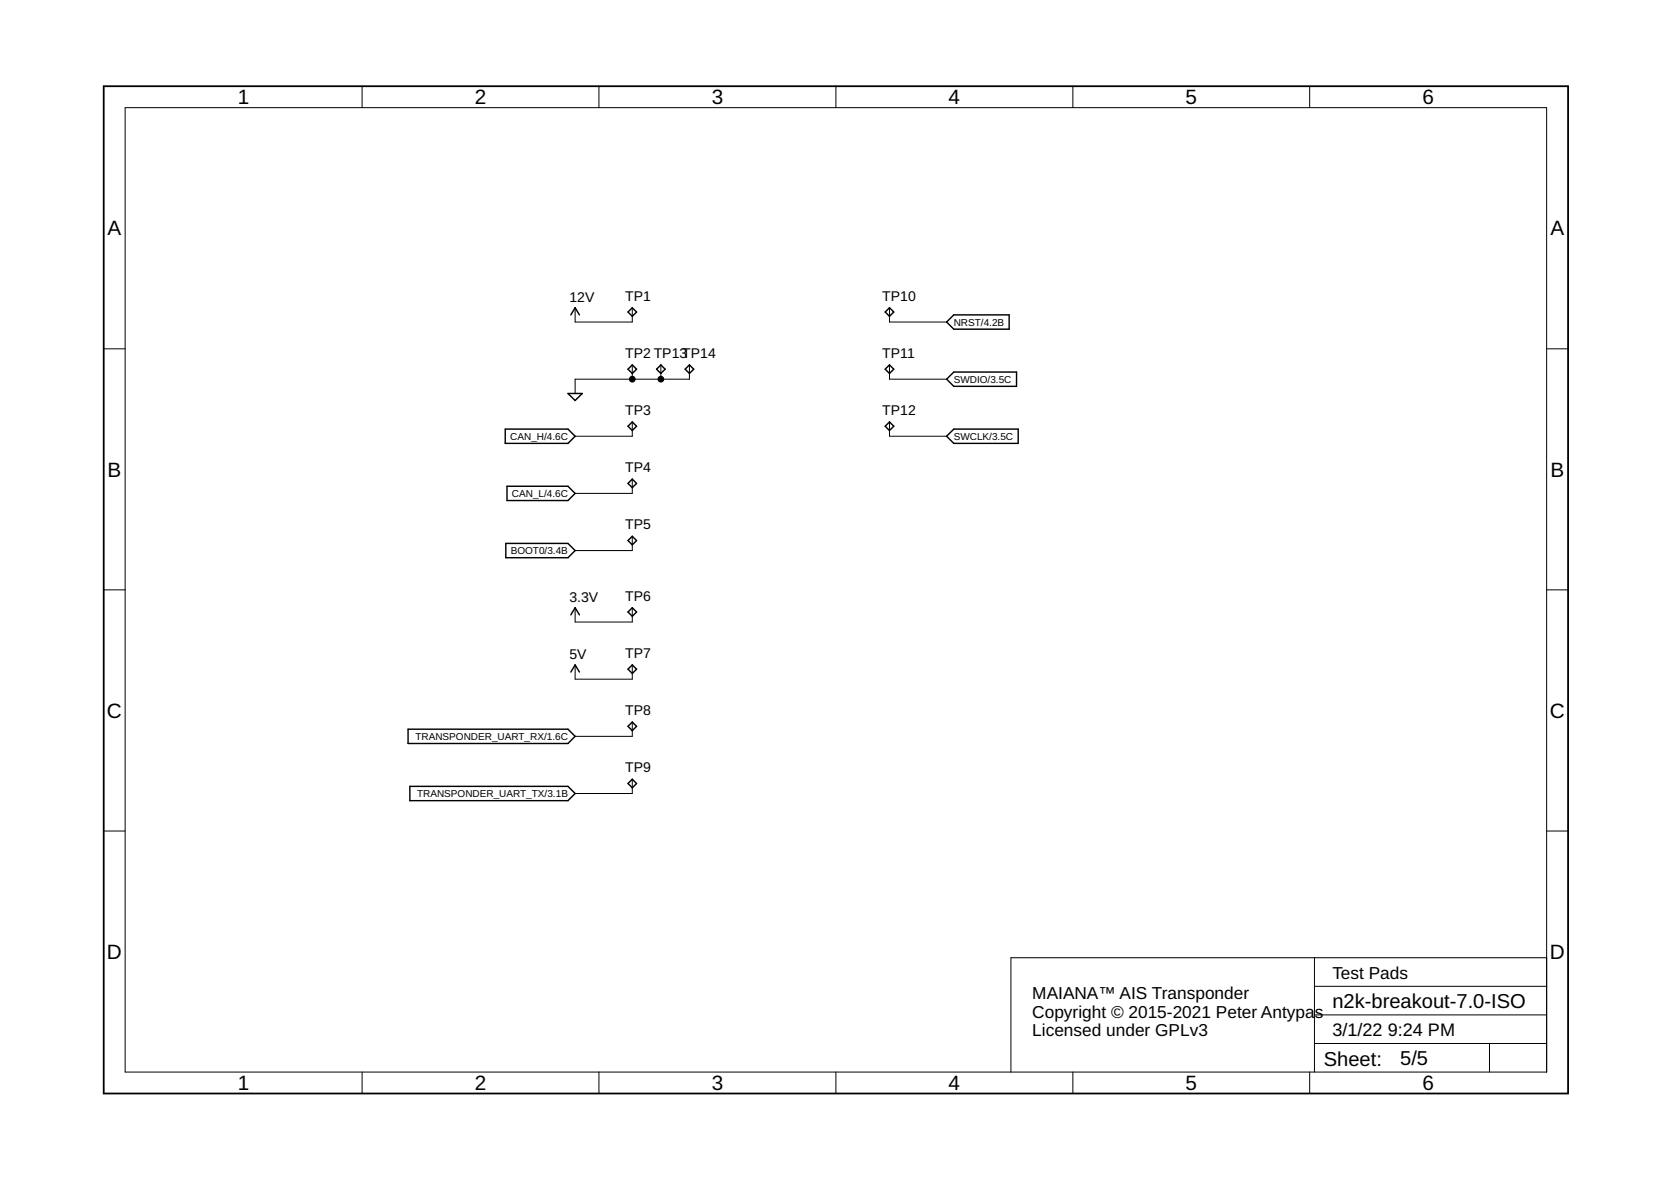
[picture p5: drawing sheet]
<svg xmlns="http://www.w3.org/2000/svg" width="297mm" height="210mm" viewBox="0 0 297 210" stroke-linecap="round" stroke-linejoin="round" font-family="sans-serif">
<g fill="none" stroke="#000" stroke-width=".25">
<path d="M101.5 56l.7-1.3 .8 1.3M111.6 55.5l.8-.8 .8 .8-.8 .7zM157.4 55.5l.7-.8 .8 .8-.8 .7zM168.3 57.2l1.2-1.2h9.9v2.5h-9.9zM89.8 76.3h11.2l1.2 1.2-1.2 1.3h-11.2zM101 69.9h2.5l-1.3 1.3zM111.6 65.6l.8-.7 .8 .7-.8 .8zM111.6 75.8l.8-.8 .8 .8-.8 .7zM116.7 65.6l.8-.7 .7 .7-.7 .8zM122.6 64.9l.7 .7-.7 .8-.8-.8zM157.4 75.8l.7-.8 .8 .8-.8 .7zM157.4 65.6l.7-.7 .8 .7-.8 .8z"/>
<path d="M168.3 77.5l1.2-1.2h11.5v2.5h-11.5zM168.3 67.4l1.2-1.3h11.2v2.6h-11.2zM89.9 96.6h11.1l1.2 1.3-1.2 1.2h-11.1zM90.1 86.4h10.9l1.2 1.3-1.2 1.3h-10.9zM111.6 85.9l.8-.7 .8 .7-.8 .8zM111.6 96.1l.8-.8 .8 .8-.8 .7zM101.5 109.3l.7-1.3 .8 1.3M101.5 119.4l.7-1.2 .8 1.2M111.6 118.9l.8-.7 .8 .7-.8 .8zM112.4 108l.8 .8-.8 .7-.8-.7zM72.5 129.6h28.5l1.2 1.3-1.2 1.2h-28.5zM72.9 139.8h28.1l1.2 1.2-1.2 1.3h-28.1z"/>
<path d="M111.6 129.1l.8-.8 .8 .8-.8 .8zM111.6 139.3l.8-.8 .8 .8-.8 .7z"/>
</g>
<g fill="none" stroke="#000" stroke-width=".18">
<path d="M22.2 19.1h252.7v171.4h-252.7zM64.4 15.3v3.8M106.5 15.3v3.8M148.6 15.3v3.8M190.7 15.3v3.8M232.8 15.3v3.8M102.2 54.7v2.5h10.2v-2.5M158.1 54.7v2.5h10.2M18.4 62h3.8M112.4 64.9v2.5M112.4 75v2.5h-10.2M117.5 64.9v2.5"/>
<path d="M122.6 64.9v2.5h-20.4v2.5M158.1 64.9v2.5h10.2M158.1 75v2.5h10.2M274.9 62h3.8M112.4 85.2v2.5h-10.2M112.4 95.3v2.6h-10.2M18.4 104.8h3.8M102.2 108v2.6h10.2v-2.6M102.2 118.2v2.5h10.2v-2.5M274.9 104.8h3.8M112.4 128.3v2.6h-10.2M112.4 138.5v2.5h-10.2"/>
<path d="M18.4 147.7h3.8M274.9 147.7h3.8M233.7 170.2v20.3M233.7 175.3h41.2M274.9 170.2h-95.2v20.3M64.4 190.5v3.9M106.5 190.5v3.9M148.6 190.5v3.9M190.7 190.5v3.9M232.8 190.5v3.9M233.7 185.5h41.2M233.7 180.4h41.2"/>
<path d="M264.8 185.5v5"/>
</g>
<path d="M18.4 15.3h260.3v179.1h-260.3z" fill="none" stroke="#000" stroke-width=".32"/>
<g fill="#000" stroke="#000" stroke-width=".18">
<circle cx="112.4" cy="67.4" r=".51"/>
<circle cx="117.5" cy="67.4" r=".51"/>
</g>
<g font-size="3.7">
<text x="42.3" y="18.5">1</text>
<text x="84.4" y="18.5">2</text>
<text x="126.5" y="18.5">3</text>
<text x="168.6" y="18.5">4</text>
<text x="210.7" y="18.5">5</text>
<text x="252.9" y="18.5">6</text>
<text x="19.1" y="41.9">A</text>
<text x="275.6" y="41.9">A</text>
<text x="19.1" y="84.7">B</text>
<text x="275.6" y="84.7">B</text>
<text x="19" y="127.6">C</text>
<text x="275.5" y="127.6">C</text>
<text x="19" y="170.4">D</text>
<text x="275.5" y="170.4">D</text>
<text x="42.3" y="193.7">1</text>
<text x="84.4" y="193.7">2</text>
<text x="126.5" y="193.7">3</text>
<text x="168.6" y="193.7">4</text>
<text x="210.7" y="193.7">5</text>
<text x="252.9" y="193.7">6</text>
</g>
<g font-size="3.6">
<text x="236.8" y="179.1">n2k-breakout-7.0-ISO</text>
<text x="235.3" y="189.4">Sheet:</text>
<text x="248.9" y="189.3">5/5</text>
</g>
<g font-size="3.2">
<text x="236.8" y="184.2">3/1/22</text>
<text x="246.7" y="184.2">9:24 PM</text>
</g>
<g font-size="3.1">
<text x="183.5" y="177.6">MAIANA™ AIS Transponder</text>
<text x="236.8" y="174">Test Pads</text>
<text x="183.5" y="180.9">Copyright © 2015-2021 Peter Antypa</text>
<text x="183.5" y="184.2">Licensed under GPLv3</text>
<text x="233.7" y="180.9">s</text>
</g>
<g font-size="2.5">
<text x="101.2" y="53.7">12V</text>
<text x="111.1" y="53.4">TP1</text>
<text x="156.8" y="53.4">TP10</text>
<text x="111.1" y="63.6">TP2 TP13TP14</text>
<text x="156.8" y="63.6">TP11</text>
<text x="111.1" y="73.7">TP3</text>
<text x="156.8" y="73.7">TP12</text>
<text x="111.1" y="83.9">TP4</text>
<text x="111.1" y="94">TP5</text>
<text x="101.2" y="107">3.3V</text>
<text x="111.1" y="106.7">TP6</text>
<text x="101.2" y="117.2">5V</text>
<text x="111.1" y="116.9">TP7</text>
<text x="111.1" y="127.1">TP8</text>
<text x="111.1" y="137.2">TP9</text>
</g>
<g font-size="1.8">
<text x="169.5" y="57.9">NRST/4.2B</text>
<text x="169.5" y="68">SWDIO/3.5C</text>
<text x="90.7" y="78.2">CAN_H/4.6C</text>
<text x="169.5" y="78.2">SWCLK/3.5C</text>
<text x="91" y="88.3">CAN_L/4.6C</text>
<text x="90.8" y="98.5">BOOT0/3.4B</text>
<text x="73.8" y="131.5">TRANSPONDER_UART_RX/1.6C</text>
<text x="74.1" y="141.7">TRANSPONDER_UART_TX/3.1B</text>
</g>
</svg>
